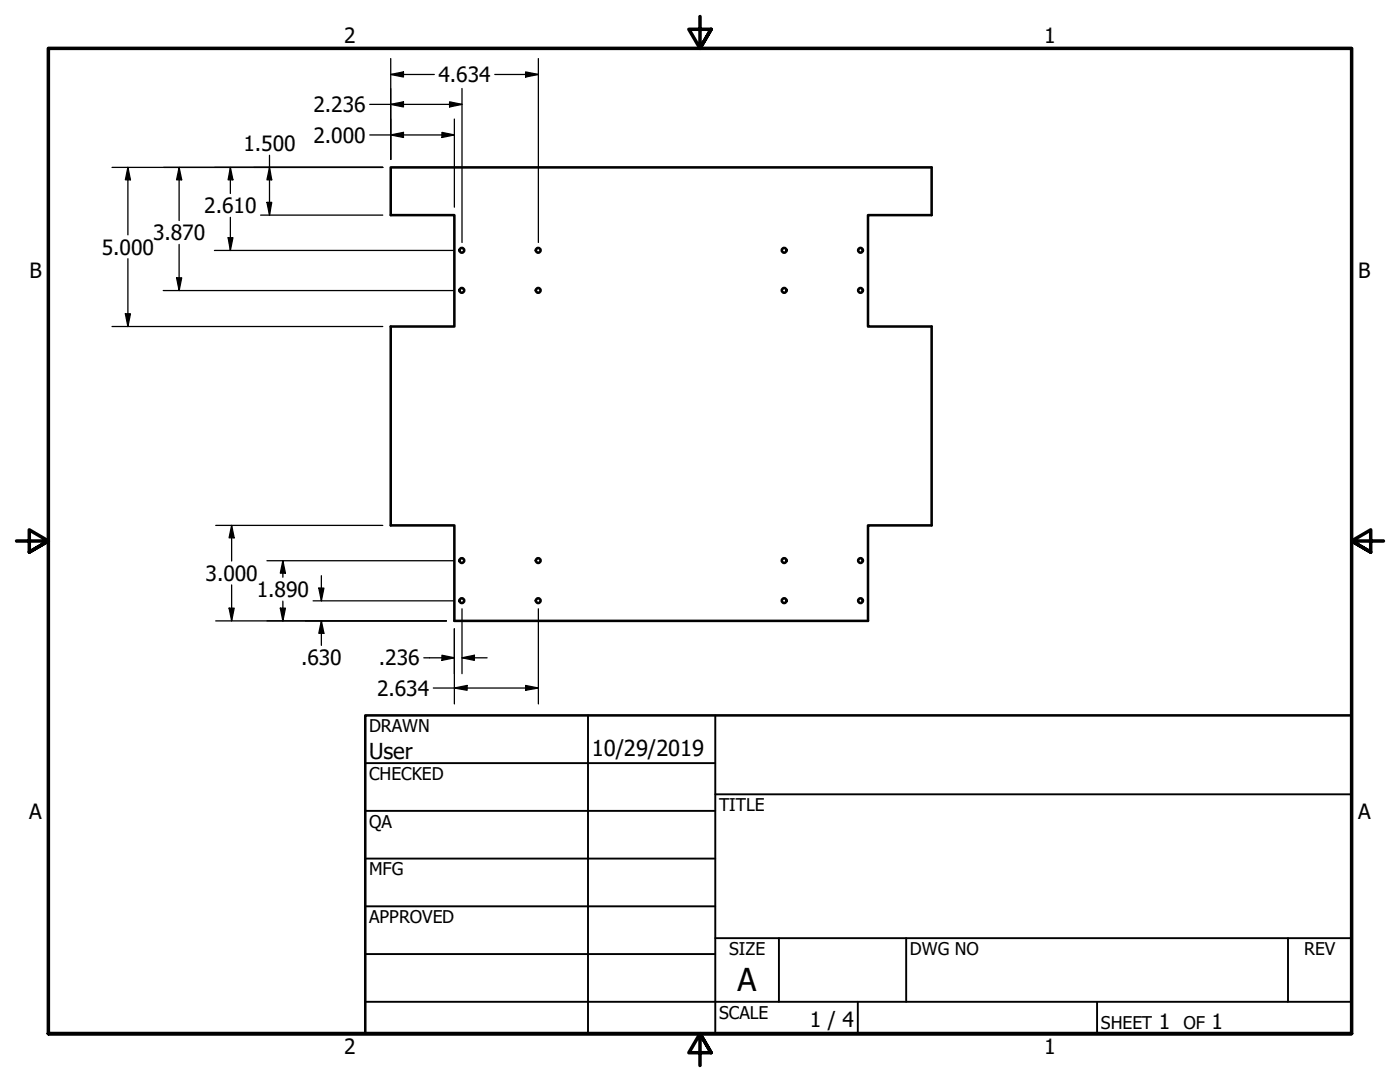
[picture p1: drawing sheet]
<svg xmlns="http://www.w3.org/2000/svg" width="279mm" height="216mm" viewBox="0 0 279 216" stroke-linecap="round" stroke-linejoin="round" font-family="sans-serif">
<!-- layer: Visible (ANSI) -->
<g fill="none" stroke="#000" stroke-width=".51">
<path d="M78 33.4h107.9v9.5h-12.7v22.3h12.7v39.6h-12.7v19.1h-82.5v-19.1h-12.7v-39.6h12.7v-22.3h-12.7z"/>
<circle cx="92.2" cy="57.9" r=".48"/>
<circle cx="92.2" cy="49.9" r=".48"/>
<circle cx="107.4" cy="57.9" r=".48"/>
<circle cx="107.4" cy="49.9" r=".48"/>
<circle cx="156.5" cy="49.9" r=".48"/>
<circle cx="156.5" cy="57.9" r=".48"/>
<circle cx="171.7" cy="49.9" r=".48"/>
<circle cx="171.7" cy="57.9" r=".48"/>
<circle cx="92.2" cy="119.9" r=".48"/>
<circle cx="92.2" cy="111.9" r=".48"/>
<circle cx="107.4" cy="119.9" r=".48"/>
<circle cx="107.4" cy="111.9" r=".48"/>
<circle cx="156.5" cy="119.9" r=".48"/>
<circle cx="156.5" cy="111.9" r=".48"/>
<circle cx="171.7" cy="119.9" r=".48"/>
<circle cx="171.7" cy="111.9" r=".48"/>
</g>
<!-- layer: Border (ANSI) -->
<path d="M139.7 3.3v6.4l-2.2-3.9h4.4l-2.2 3.9 2.2-3.9M3.3 107.9h6.4l-3.9-2.2v4.5l3.9-2.3-3.9 2.3M276.1 107.9h-6.4l3.9-2.2v4.5l-3.9-2.3 3.9 2.3M9.7 206.2v-196.5h260v196.5h-260h260M141.9 210.1l-2.2-3.9 2.2 3.9h-4.4l2.2-3.9v6.4" fill="none" stroke="#000" stroke-width=".7"/>
<!-- layer: Title (ANSI) -->
<g fill="none" stroke="#000" stroke-width=".38">
<path d="M72.9 152.3h69.8M117.3 142.7v63.5M142.7 158.5h127M142.7 142.7v63.5M72.9 161.8h69.8M72.9 171.3h69.8M72.9 199.9h196.8M72.9 180.8h69.8M72.9 190.4h69.8M142.7 187.2h127M155.4 187.2v12.7M171.2 199.9v6.3"/>
<path d="M180.8 187.2v12.7M218.9 199.9v6.3M257 187.2v12.7"/>
</g>
<path d="M72.9 142.7h196.8v63.5h-196.8z" fill="none" stroke="#000" stroke-width=".51"/>
<!-- layer: Dimension (ANSI) -->
<g fill="none" stroke="#000" stroke-width=".25">
<path d="M78 14.9l2.5-.5v1zM78 11.7v20.1M78 14.9h8.7M92.2 17.7v30.7M98.7 14.9h8.7M104.9 14.4l2.5 .5-2.5 .5zM107.4 11.7v36.7M22.4 33.4h54M25.5 33.4l.5 2.5h-1zM25.5 33.4v13.5M35.8 33.4l.5 2.5h-1.1zM35.8 33.4v10.6"/>
<path d="M46 33.4l.5 2.5h-1zM46 33.4v5.2M53.8 33.4l.4 2.5h-.9zM53.8 31v11.9M73.8 26.9h16.9M73.8 20.8h18.4M78 26.9l2.5-.5v1zM78 20.8l2.5-.5v1zM88.2 26.4l2.5 .5-2.5 .5zM89.7 20.3l2.5 .5-2.5 .5zM90.7 23.7v17.6M25.5 51.6v13.6"/>
<path d="M32.6 58h58M35.2 55.4h1.1l-.5 2.6zM35.8 48.8v9.2M42.8 50h47.8M45.5 47.4h1l-.5 2.6zM46 43.4v6.6M52 42.9h24.4M53.3 40.4h.9l-.4 2.5zM22.4 65.2h54M25 62.6h1l-.5 2.6zM43.1 104.8h33.3M46.2 104.8l.5 2.5h-1z"/>
<path d="M46.2 104.8v7.2M46.2 116.7v7.2M53.3 111.9h37.3M56.5 111.9l.5 2.5h-1.1zM56.5 111.9v3.3M56.5 120v3.9M62.5 119.9h28.1M63.6 117.3h1l-.5 2.6zM64.1 114.9v5M43.1 123.9h46M45.7 121.3h1l-.5 2.6zM55.9 121.3h1.1l-.5 2.6z"/>
<path d="M64.1 123.9l.5 2.5h-1zM64.1 123.9v4.9M84.6 131.3h6.1M86.5 137.3h20.9M88.2 130.7l2.5 .6-2.5 .5zM90.7 137.3l2.5-.5v.9zM90.7 125.5v15M92.2 131.3l2.5-.6v1.1zM92.2 121.5v12.9M92.2 131.3h5M104.9 136.8l2.5 .5-2.5 .4zM107.4 121.5v19"/>
</g>
<g fill="#000">
<path d="M78 14.9l2.5-.5v1z" fill-rule="evenodd"/>
<path d="M104.9 14.4l2.5 .5-2.5 .5z" fill-rule="evenodd"/>
<path d="M25.5 33.4l.5 2.5h-1z" fill-rule="evenodd"/>
<path d="M35.8 33.4l.5 2.5h-1.1z" fill-rule="evenodd"/>
<path d="M46 33.4l.5 2.5h-1z" fill-rule="evenodd"/>
<path d="M53.8 33.4l.4 2.5h-.9z" fill-rule="evenodd"/>
<path d="M78 26.9l2.5-.5v1z" fill-rule="evenodd"/>
<path d="M78 20.8l2.5-.5v1z" fill-rule="evenodd"/>
<path d="M88.2 26.4l2.5 .5-2.5 .5z" fill-rule="evenodd"/>
<path d="M89.7 20.3l2.5 .5-2.5 .5z" fill-rule="evenodd"/>
<path d="M35.2 55.4h1.1l-.5 2.6z" fill-rule="evenodd"/>
<path d="M45.5 47.4h1l-.5 2.6z" fill-rule="evenodd"/>
<path d="M53.3 40.4h.9l-.4 2.5z" fill-rule="evenodd"/>
<path d="M25 62.6h1l-.5 2.6z" fill-rule="evenodd"/>
<path d="M46.2 104.8l.5 2.5h-1z" fill-rule="evenodd"/>
<path d="M56.5 111.9l.5 2.5h-1.1z" fill-rule="evenodd"/>
<path d="M63.6 117.3h1l-.5 2.6z" fill-rule="evenodd"/>
<path d="M45.7 121.3h1l-.5 2.6z" fill-rule="evenodd"/>
<path d="M55.9 121.3h1.1l-.5 2.6z" fill-rule="evenodd"/>
<path d="M64.1 123.9l.5 2.5h-1z" fill-rule="evenodd"/>
<path d="M88.2 130.7l2.5 .6-2.5 .5z" fill-rule="evenodd"/>
<path d="M90.7 137.3l2.5-.5v.9z" fill-rule="evenodd"/>
<path d="M92.2 131.3l2.5-.6v1.1z" fill-rule="evenodd"/>
<path d="M104.9 136.8l2.5 .5-2.5 .4z" fill-rule="evenodd"/>
</g>
<text font-size="6.3" x="147.2" y="197.7">A</text>
<g font-size="4.4">
<text x="73.7" y="151.4">User</text>
<text x="118.1" y="150.8">10/29/2019</text>
</g>
<g font-size="4.2">
<text x="68.7" y="8.6">2</text>
<text x="208.4" y="8.6">1</text>
<text x="87.5" y="16.4">4.634</text>
<text x="62.5" y="22.4">2.236</text>
<text x="62.5" y="28.4">2.000</text>
<text x="48.6" y="30.2">1.500</text>
<text x="30.5" y="47.9">3.870</text>
<text x="40.8" y="42.5">2.610</text>
<text x="20.3" y="50.8">5.000</text>
<text x="5.9" y="55.5">B</text>
<text x="271.1" y="55.5">B</text>
<text x="41" y="115.9">3.000</text>
<text x="51.2" y="119.1">1.890</text>
<text x="60.1" y="132.7">.630</text>
<text x="75.6" y="132.8">.236</text>
<text x="75.2" y="138.8">2.634</text>
<text x="5.8" y="163.4">A</text>
<text x="271" y="163.4">A</text>
<text x="161.6" y="204.9">1 / 4</text>
<text x="231.3" y="205.4">1</text>
<text x="241.8" y="205.4">1</text>
<text x="68.7" y="210.3">2</text>
<text x="208.4" y="210.3">1</text>
</g>
<g font-size="3.5">
<text x="73.7" y="146">DRAWN</text>
<text x="73.7" y="155.6">CHECKED</text>
<text x="143.5" y="161.8">TITLE</text>
<text x="73.7" y="165.2">QA</text>
<text x="73.7" y="174.7">MFG</text>
<text x="73.7" y="184.2">APPROVED</text>
<text x="145.5" y="190.6">SIZE</text>
<text x="181.6" y="190.6">DWG NO</text>
<text x="260.3" y="190.5">REV</text>
<text x="143.5" y="203.3">SCALE</text>
<text x="219.7" y="205.4">SHEET</text>
<text x="236.2" y="205.4">OF</text>
</g>
</svg>
